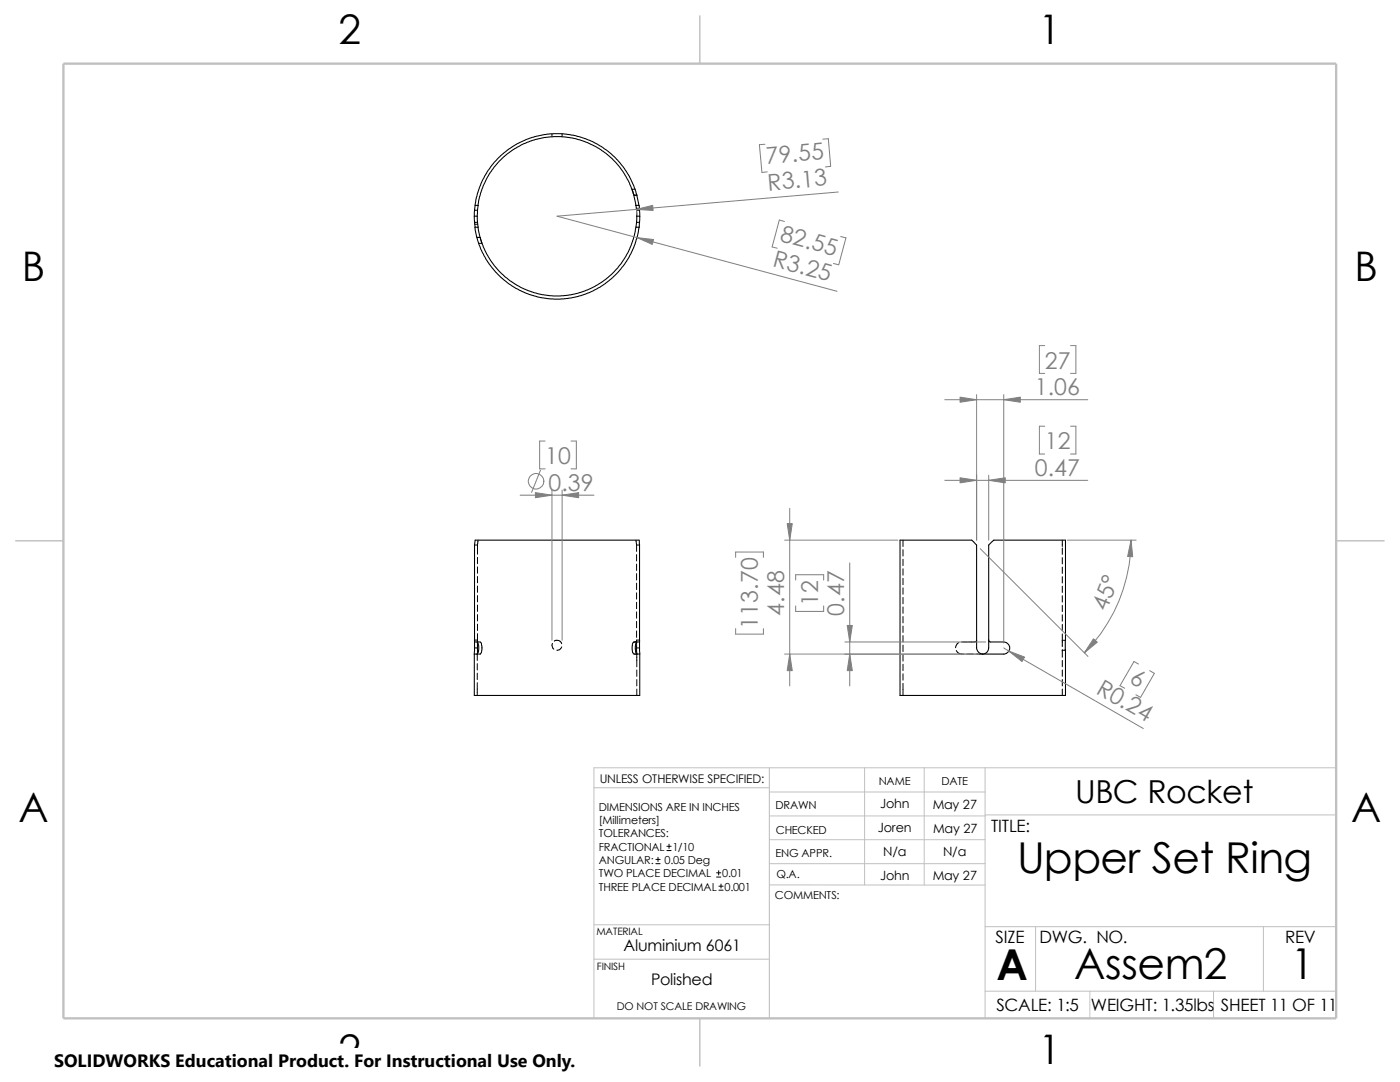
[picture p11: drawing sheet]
<svg xmlns="http://www.w3.org/2000/svg" width="279mm" height="216mm" viewBox="0 0 279 216" stroke-linecap="round" stroke-linejoin="round" font-family="sans-serif">
<g fill="none" stroke="#c0c0c0" stroke-width=".2">
<path d="M118.5 157.2h35M153.5 158h43.1M153.5 153.2v50M172.6 153.2v23.4M184.4 153.2v23.4M196.6 153.2v50M266.7 153.2h-148.2v50M153.5 172.3h43.1M153.5 176.6h43.1M153.5 162.8h43.1M153.5 167.6h43.1M196.6 162.6h70.1"/>
<path d="M118.5 184.5h35.1M118.5 191.4h35M196.6 184.9h70.1M196.6 197.8h70.1M206.7 184.9v12.9M217.5 197.8v5.4M242.2 197.8v5.4M252.1 184.9v12.9"/>
</g>
<path d="M139.7 3.2v9.5M3.1 107.9h9.6M266.7 107.9h9.5M139.7 203.2v9.5" fill="none" stroke="#c0c0c0" stroke-width=".21"/>
<path d="M12.7 12.7h254v190.5h-254z" fill="none" stroke="#c0c0c0" stroke-width=".47"/>
<g fill="none" stroke="#000" stroke-width=".2">
<path d="M110.2 26.7v.6M112.2 26.7v.6M126.8 37.8h-.6l.3 1.1h.6M94.7 44.7h.6M95.2 47.4h.6l.4 1.2h-.7M127 41.6h.6M94.7 108.8h.6M95.3 108.8v1.8M95.3 111.2v1.3M95.3 113.1v1.3M95.3 115v1.3M95.3 116.9v1.3"/>
<path d="M95.3 118.8v1.3M95.4 107.8l-.1 1M126.9 107.8l.1 1M127 108.8v1.2M127 110.7v1.2M127 112.6v1.2M127 114.5v1.2M127 116.4v1.2M127 118.3v1.2M127 108.8h.6M180.2 107.8v1.3M180.2 109.7v1.3"/>
<path d="M180.2 111.6v1.3M180.2 113.5v1.3M180.2 115.4v1.3M180.2 117.3v1.3M180.2 119.2v1.3M212 107.8v1.3M212 109.3v1.3M212 111.3v1.2M212 113.2v1.2M212 115.1v1.2M212 117v1.2M212 118.9v1.2"/>
<path d="M94.7 127.7h.6M95.2 128.1h.6a2.27 2.27 0 0 1 0 2.4h-.6M95.2 130.5v1.3M95.2 132.4v1.3M95.2 134.3v1.3M95.2 136.2v2.6M95.3 120.7v1.3M95.3 122.6v1.3M95.3 124.5v1.3M95.3 126.4v1.8M95.3 127.9v.2M110.2 128.4a1.06 1.06 0 0 0 .3 1.1"/>
<path d="M110.6 127.9h.1a.97 .97 0 0 1 1.4 .5M112.1 129.1a.93 .93 0 0 1-1 .7M126.2 129.2v-.8l.3-.3h1.1v-.4h-.6l.1 5.4M126.2 129.3l.2 1.1 1.3 .1M127 120.2v1.3M127 122.1v1.3M127 124v1.3M127 125.9v1.3M127 128v.1M127 129.3h.6M127.1 133.7v1.3M127.1 135.6v1.3"/>
<path d="M127.1 137.5v1.3M127.1 128.1a2.42 2.42 0 0 0 0 2.4M180.2 121.1v1.3M180.2 123v1.3M180.2 124.9v1.3M180.2 126.8v1.3M180.2 128.7v1.3M180.2 130.6v1.3M180.2 132.5v1.3M180.2 134.5v1.2M180.2 136.4v2.4M190.8 129.8a1.32 1.32 0 0 0 1.5 .7"/>
<path d="M191.3 128.2l-.2 .2-.4 .8M191.9 128.1h1.3M193 130.5h1.2M194.9 130.5h1.2M194.9 127.7l-.1 .3-.3 .1h-1.2M212 120.8v1.2M212 122.7v1.3M212 124.6v1.3M212 126.5v2.5M212 129.7v1.4M212 131.8v1.3M212 133.7v1.3"/>
<path d="M212 135.6v1.3M212 137.5v1.3M212 127.8h.6M212.6 129.6v.2h-.6M130.9 172.3h.8M130.9 171.5h.8M131.3 171.1v.8M133.1 169.7h.8M133.1 168.9h.8M133.5 168.4v.9M143 175h.8M143 174.2h.8"/>
<path d="M143.4 173.7v.9M143.5 177.6h.8M143.5 176.8h.8M143.9 176.4v.8"/>
</g>
<g fill="none" stroke="#000" stroke-width=".21">
<path d="M94.7 43.1v1.3M94.7 43.1h.5M94.7 44.4l.1 .9h.6l-.1-.9M94.7 42v1.1M94.7 42h.6M94.7 44.4h.6M94.8 45.3l.5 2.7 1 2.5 1.4 2.2 2.2 2.6 2.3 1.8 2.9 1.4 2.5 .8 3 .4 3.2-.2 3-.8 2.9-1.4 2.3-1.7 1.8-1.8 1.7-2.4 1.2-2.7 .9-3.4M94.8 41l.5-2.4 1.1-2.8 1.5-2.4 2-2.3 2.3-1.8 2.8-1.4 3.3-1 2.2-.2h2l1.8 .3 2.6 .7 2.4 1.1 2.6 1.8 1.8 1.9 1.9 2.7 1.3 2.9 .6 2.9M94.8 41l-.1 1M94.8 41h.6M95.2 43.1l.1 1.3M95.3 42l-.1 1.1"/>
<path d="M95.4 45.3l.6 2.6 1.2 2.9 1.5 2.3 2.2 2.2 2.2 1.6 2.3 1.1 2.8 .8 2.2 .3 2.9-.2 2.6-.6 2.9-1.2 2.3-1.5 2.2-2.2 1.6-2.2 1.3-3 .7-2.9M95.4 41l-.1 1M95.4 41l.7-2.9 1.2-2.8 1.3-2 1.9-2 2.2-1.6 2.6-1.3 3.4-1 1.7-.1h2.5l2.9 .6 3.2 1.4 2 1.3 2 1.9 1.9 2.7 1.3 2.6 .7 3.2M126.9 45.3h.7M127 44.4l-.1 .9M127 42l.1 1.1M127 42h.6M127 44.4h.6M127.1 43.1l-.1 1.3M127.1 43.1h.6M127.6 41v1M127.6 41h-.7l.1 1"/>
<path d="M127.6 44.4v.9M127.6 42l.1 1.1M127.7 43.1l-.1 1.3M179.6 107.8h14.3l1 1v20.5a1.21 1.21 0 0 0 1.2 1.2 1.21 1.21 0 0 0 1.2-1.2v-20.5l1-1h14.3v31h-33zM94.7 129.3v-20.5l.1-1h32.8l.1 31h-33v-8.3M94.7 129.3v1.2M94.7 127.7v.4h.5a2.27 2.27 0 0 1 0 2.4h-.5M94.7 129.3h.6M95.3 129.3l-.1 1.2M95.3 128.2v1.1M197.3 127.7l.3 .4h2.1a1.28 1.28 0 0 1 1.6 .6 1.28 1.28 0 0 1-.5 1.7l-.4 .1h-4.3"/>
</g>
<g fill="none" stroke="#808080" stroke-width=".2">
<path d="M152.7 28.8l-1.1 .1 .5 5.5 1-.1M164.2 27.8l1.1-.1 .5 5.5-1.1 .1M167.3 38.3l-56.1 4.8 55.8 15M127 42l.1 .8M156.5 44.2l-1-.3-1.4 5.4 1 .2M167.8 47.2l1 .3-1.4 5.3-1.1-.2M188.6 79.8h28.5M194.9 78.7v29.1M200.3 78.7v49.6M208.5 69h-1.1v5.5h1.1M213.7 69h1v5.5h-1M103.8 98.8h14.7"/>
<path d="M107.9 93.8l-1.8 4.5M108.8 88h-1.1v5.6h1.1M110.2 97.8v30M112.2 97.8v30M114 88h1v5.6h-1M188.6 95.8h28.5M197.3 94.8v13M208.5 85h-1.1v5.6h1.1M213.7 85h1v5.6h-1M146.8 111.2v-1h5.6v1M156.6 107.8h22.6M157.6 101.4v35.5"/>
<path d="M158.8 115.7v-1h5.6v1M169.6 112.3v24.6M195.6 109.5l21.5 21.5M213 107.8h13.7M225.7 107.8a31.8 31.8 0 0 1-9.3 22.5M146.8 125.4v1.1h5.6v-1.1M156.6 130.5h38.5M158.8 120.9v1.1h5.6v-1.1M168.6 128.1h28.1M200.3 129.3l27.9 16.1M227.2 132.5l-.9-.5-2.8 4.8 1 .5M229.4 133.8l1 .6-2.8 4.7-.9-.5"/>
<circle cx="107" cy="96" r="1.55"/>
</g>
<g fill="#808080" stroke="#808080" stroke-width=".2">
<path d="M127.1 47.4l3.3 .4-.2 1z"/>
<path d="M127 41.8l3.3-.8v1z"/>
<path d="M106.8 98.3l3.4 .5-3.4 .5z"/>
<path d="M112.2 98.8l3.3-.5v1z"/>
<path d="M191.6 95.3l3.3 .5-3.3 .6z"/>
<path d="M197.3 95.8l3.3-.5v1.1z"/>
<path d="M157.1 104.5h1l-.5 3.3z"/>
<path d="M157.6 130.5l.5 3.3h-1z"/>
<path d="M169.1 124.8h1l-.5 3.3z"/>
<path d="M169.6 130.5l.5 3.3h-1z"/>
<path d="M191.6 79.2l3.3 .6-3.3 .5z"/>
<path d="M200.3 79.8l3.3-.6v1.1z"/>
<path d="M218.2 127.5l.8 .6-2.6 2.2z"/>
<path d="M225.7 107.8l.4 3.3-1.1-.1z"/>
<path d="M201.3 129.9l3.2 1.2-.5 .9z"/>
</g>
<path d="M10.8 209.2h104.1v6.7h-104.1z" fill="#fff"/>
<g font-size="8.5">
<text x="203" y="174.1">Upper Set Ring</text>
<text x="198.8" y="195.5">A</text>
<text x="214.4" y="195.3">Assem2</text>
<text x="257.6" y="195.3">1</text>
</g>
<g font-size="8.1">
<text x="67.6" y="8.8">2</text>
<text x="207.3" y="8.8">1</text>
<text x="4.4" y="56.1">B</text>
<text x="270.3" y="56.1">B</text>
<text x="3.7" y="164.1">A</text>
<text x="269.6" y="164.1">A</text>
<text x="67.6" y="212.3">2</text>
<text x="207.3" y="212.3">1</text>
</g>
<text font-size="6.3" x="214.6" y="160.3">UBC Rocket</text>
<g font-size="4.6" fill="#808080">
<text x="153" y="32.8" transform="rotate(-5 153 32.8)">79.55</text>
<text x="153.3" y="38" transform="rotate(-5 153.3 38)">R3.13</text>
<text x="154" y="53.1" transform="rotate(15 154 53.1)">R3.25</text>
<text x="155.5" y="48" transform="rotate(15 155.5 48)">82.55</text>
<text x="208.5" y="73.6">27</text>
<text x="206.5" y="78.8">1.06</text>
<text x="208.5" y="89.7">12</text>
<text x="108.8" y="92.6">10</text>
<text x="206.5" y="94.9">0.47</text>
<text x="109.5" y="97.9">0.39</text>
<text x="151.3" y="125.4" transform="rotate(-90 151.3 125.4)">113.70</text>
<text x="156.5" y="122.9" transform="rotate(-90 156.5 122.9)">4.48</text>
<text x="163.3" y="120.9" transform="rotate(-90 163.3 120.9)">12</text>
<text x="168.5" y="122.9" transform="rotate(-90 168.5 122.9)">0.47</text>
<text x="220.9" y="122.1" transform="rotate(-69 220.9 122.1)">45°</text>
<text x="225.2" y="136" transform="rotate(30 225.2 136)">6</text>
<text x="218.6" y="138.2" transform="rotate(30 218.6 138.2)">R0.24</text>
</g>
<text font-size="3.6" x="10.8" y="213">SOLIDWORKS Educational Product. For Instructional Use Only.</text>
<g font-size="3.4">
<text x="197.8" y="166">TITLE:</text>
<text x="198.7" y="188.1">SIZE</text>
<text x="207.5" y="188.1">DWG. NO.</text>
<text x="256.5" y="188.2">REV</text>
<text x="198.8" y="201.7">SCALE: 1:5</text>
<text x="217.7" y="201.8">WEIGHT: 1.35lbs</text>
<text x="243.7" y="201.8">SHEET 11 OF 11</text>
</g>
<g font-size="3.2">
<text x="124.5" y="189.8">Aluminium 6061</text>
<text x="129.9" y="196.6">Polished</text>
</g>
<g font-size="2.5">
<text x="175.6" y="161.3">John</text>
<text x="186.1" y="161.4">May 27</text>
<text x="175.2" y="166.1">Joren</text>
<text x="186.2" y="166.2">May 27</text>
<text x="176.3" y="170.8">N/a</text>
<text x="188.2" y="170.8">N/a</text>
<text x="175.6" y="175.6">John</text>
<text x="186.1" y="175.6">May 27</text>
</g>
<text font-size="2.4" x="119.7" y="156.2">UNLESS OTHERWISE SPECIFIED:</text>
<g font-size="2.2">
<text x="119.5" y="161.8">DIMENSIONS ARE IN INCHES</text>
<text x="154.8" y="161.5">DRAWN</text>
<text x="175.4" y="156.7">NAME</text>
<text x="187.9" y="156.7">DATE</text>
<text x="119.5" y="164.4">[Millimeters]</text>
<text x="119.5" y="167.1">TOLERANCES:</text>
<text x="154.8" y="166.3">CHECKED</text>
<text x="119.5" y="169.8">FRACTIONAL 1/10</text>
<text x="119.5" y="172.4">ANGULAR:</text>
<text x="132.6" y="172.4">0.05 Deg</text>
<text x="154.8" y="171">ENG APPR.</text>
<text x="119.5" y="175">TWO PLACE DECIMAL</text>
<text x="119.5" y="177.7">THREE PLACE DECIMAL 0.001</text>
<text x="144.1" y="175">0.01</text>
<text x="154.6" y="179.5">COMMENTS:</text>
<text x="154.9" y="175.2">Q.A.</text>
</g>
<text font-size="2.1" x="123.1" y="201.6">DO NOT SCALE DRAWING</text>
<g font-size="2">
<text x="119" y="186.6">MATERIAL</text>
<text x="119.1" y="193.5">FINISH</text>
</g>
</svg>
